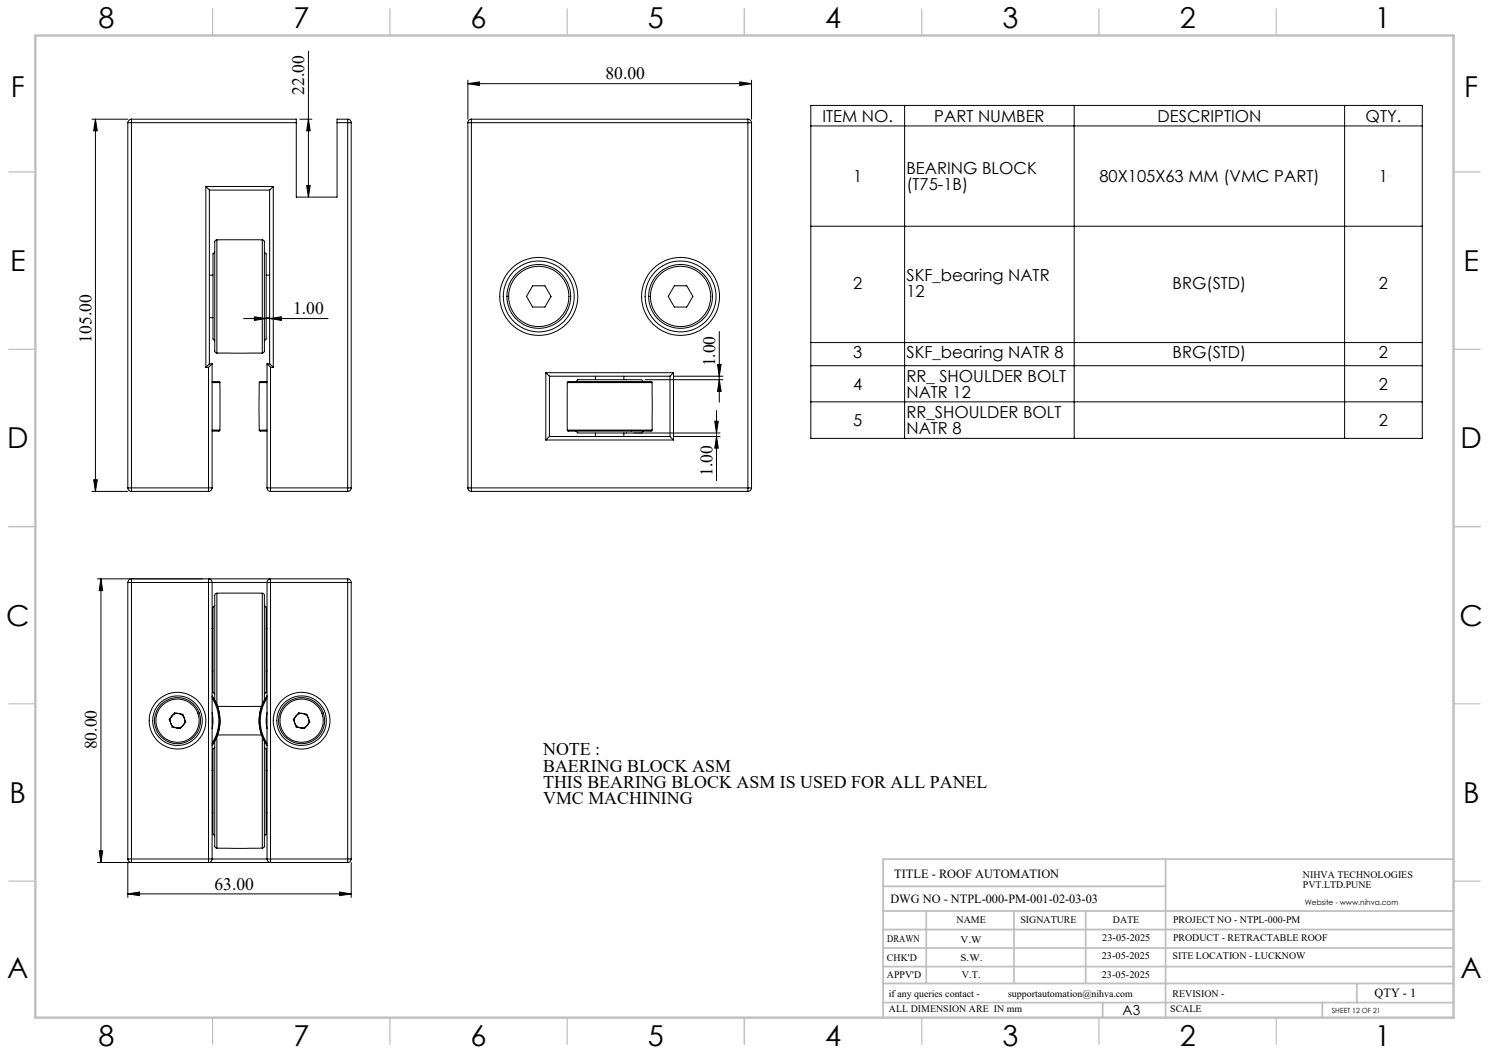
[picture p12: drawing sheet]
<svg xmlns="http://www.w3.org/2000/svg" width="420mm" height="297mm" viewBox="0 0 420 297" stroke-linecap="round" stroke-linejoin="round" font-family="sans-serif">
<g fill="none" stroke="#000" stroke-width=".28">
<path d="M87 14.4v41.2M25.9 33.6h10.2M26.9 33.6v105M26.9 33.6l.5 3.3h-1zM36.1 34.6h1M36.1 34.6v103M37.1 33.6v1M37.1 33.6h46.5v1M37.1 33.6a1.02 1.02 0 0 0-1 1M37.1 34.6v103M37.1 34.6h46.5M83.6 34.6v21h11.5v-21"/>
<path d="M84.6 33.6h3.4M87 33.6l.5 3.3h-1zM95.1 34.6h3M98.1 34.6h1M98.1 33.6v1M98.1 33.6a.96 .96 0 0 1 1 1M98.1 33.6h-3v1M98.1 34.6v103M99.1 34.6v103M132 23.6l3.3-.5v1zM132 22.6v11M132 23.6h80"/>
<path d="M132 34.6h1M132 34.6v103M133 33.6v1M133 33.6a.96 .96 0 0 0-1 1M133 34.6h78M133 33.6h78M133 34.6v103M208.7 23.1l3.3 .5-3.3 .5zM211 34.6h1M211 33.6v1M211 33.6a1.02 1.02 0 0 1 1 1M211 34.6v103"/>
<path d="M212 22.6v11M212 34.6v103M228.7 29.7h172.5v93.9h-172.5zM228.7 35.5h172.5M255.2 29.7v93.9M303 29.7v93.9M379.3 29.7v93.9M58.1 52.6l1 1M58.1 52.6v51M58.1 52.6h19M59.1 53.6v49M59.1 53.6h17"/>
<path d="M76.1 53.6v49M77.1 52.6l-1 1M77.1 52.6v51M86.5 52.3h1l-.5 3.3zM59.1 77.6h1M60.6 71.1l-.5 .5v24l.5 .5M61.2 67.7h12.8M61.2 67.7l-.4 .1-.2 .4v30.9l.2 .4 .4 .1M61.2 67.7v31.9M74 67.7l.5 .2 .1 .4v30.7l-.2 .4-.4 .2M74 67.7v31.9M74.6 71.1l.5 .5v24l-.5 .5"/>
<path d="M75.1 77.6h1M228.7 63.8h172.5M59.1 89.6h1M61.2 99.6h12.8M68.7 89.8h23.8M71.8 89.4l3.3 .4-3.3 .6zM75.1 89.6h1M76.1 89.8l3.3-.4v1zM143 83.6h.5M150.2 80.6h3.5l1.7 3-1.7 3h-3.5l-1.7-3zM183 83.6h.5M190.2 80.6h3.5l1.7 3-1.7 3h-3.5l-1.7-3z"/>
<path d="M202.9 93.5v19.9M228.7 96.6h172.5M58.1 103.6h.7M58.8 103.6v34M59.1 102.6l-1 1M59.1 102.6h.7M59.8 107.6h2l.2 .3M59.8 102.6l-1 1M59.8 107.9h2.2M59.8 102.6v35M62 107.9v13.4M73.1 107.9v13.4"/>
<path d="M73.1 107.9h2.2M75.3 107.6h-2l-.2 .3M75.3 102.6l1 1M75.3 102.6v35M75.3 102.6h.8M76.1 102.6l1 1M76.3 103.6v34M76.3 103.6h.8M154 105.1l1 1M154 105.1h36M154 105.1v19M155 106.1h34"/>
<path d="M155 106.1v17M160 107.9v13.4M160 107.9l.2-.3h23.5l.2 .3M160 107.9h23.9M162.5 107.6l.5-.5h18l.5 .5M168 106.1v1M176 106.1v1M182 107.1h21.9M183.9 107.9v13.4M189 106.1v17M190 106.1h13.9M190 105.1l-1 1"/>
<path d="M190 105.1v19M201.6 118.8h1l-.5 3.3zM202.1 115.8v19.8M202.4 102.8h1l-.5 3.3zM202.9 107.1l.5 3.3h-1zM228.7 103.1h172.5M228.7 113.3h172.5M25.9 138.6h10.2M26.4 135.3h1l-.5 3.3zM36.1 137.6h1M36.1 137.6a1.02 1.02 0 0 0 1 1M37.1 137.6v1"/>
<path d="M37.1 137.6h21.7M37.1 138.6h21.7M58.8 137.6h1M58.8 137.6v1M59.8 137.6a1.02 1.02 0 0 1-1 1M59.8 121.3h2.2M62 121.3l-.2 .3h-2M73.1 121.3l.2 .3h2M73.1 121.3h2.2M75.3 137.6h1M75.3 137.6a.96 .96 0 0 0 1 1M76.3 137.6v1"/>
<path d="M76.3 137.6h21.8M76.3 138.6h21.8M98.1 137.6h1M98.1 137.6v1M99.1 137.6a.96 .96 0 0 1-1 1M132 137.6a.96 .96 0 0 0 1 1M132 137.6h1M133 137.6v1M133 137.6h78M133 138.6h78M154 124.1h36M155 123.1l-1 1"/>
<path d="M155 123.1h34M160 121.3l.2 .3h23.5l.2-.3M160 121.3h23.9M162.5 121.6l.5 .5h18l.5-.5M168 122.1v1M176 122.1v1M178.8 122.1h24.3M189 123.1l1 1M190 123.1h13.1M202.1 123.1l.5 3.3h-1zM211 137.6h1M211 137.6v1"/>
<path d="M212 137.6a1.02 1.02 0 0 1-1 1M27.5 163.3h70.6M28.5 163.3v80M28.5 163.3l.5 3.3h-1zM36.1 164.3h1M36.1 164.3a.9 .9 0 0 1 1-1v1M36.1 164.3v78M37.1 164.3v78M37.1 164.3h21.7M58.8 164.3h1M58.8 164.3v-.2a.48 .48 0 0 1 .2-.8l.7 .4 .1 .6M58.8 164.3v78"/>
<path d="M59.8 164.3v78M59.8 177.3h.3M59.8 164.3h15.5M60.6 170.8l-.5 .5v24l.5 .5M61.2 167.3h12.8M61.2 167.3l-.4 .1-.2 .4v29.6M61.2 167.3v31.4M74 167.3l.5 .3 .1 .3v29.5M74 167.3v31.4M74.6 170.8l.5 .5v24l-.5 .5M75.1 177.3h.2M75.3 164.3h1"/>
<path d="M75.3 164.3a.89 .89 0 0 1 1-1v1M75.3 164.3v78M76.3 164.3v78M76.3 164.3h21.8M98.1 164.3h1M98.1 163.3v1M98.1 163.3a1.02 1.02 0 0 1 1 1M98.1 164.3v78M99.1 164.3v78M59.8 196.3a12.1 12.1 0 0 1 0 14M59.8 196.4a12 12 0 0 1 0 13.8M59.8 196.9a11.6 11.6 0 0 1 0 12.8"/>
<path d="M59.8 189.3h.3M61.4 199.2h12.4M75.1 189.3h.2M75.3 196.3a11.9 11.9 0 0 0 0 14M75.3 196.4a12 12 0 0 0 0 13.8M75.3 196.9a11.7 11.7 0 0 0 0 12.8M49.2 201l2.4 .5 .8 2.2-1.5 1.8-2.4-.4-.8-2.2zM59.8 201l.3 2.6-.3 1.9M59.8 217.3h.3M60.6 209.1v29.7l.6 .4M60.6 210.8l-.5 .5v24l.5 .5M61.2 207.9v31.3"/>
<path d="M61.4 207.3h12.4M74 207.9v31.3M74.6 209.1v29.5l-.1 .4-.5 .2M74.6 210.8l.5 .5v24l-.5 .5M75.1 217.3h.2M75.3 201l-.1 .4a10 10 0 0 0 .1 4.1M84.2 201l2.4 .5 .8 2.2-1.5 1.8-2.4-.4-.8-2.2zM28 240h1l-.5 3.3zM59.8 229.3h.3M61.2 239.2h12.8M75.1 229.3h.2M27.5 243.3h70.6"/>
<path d="M36.1 242.3a.9 .9 0 0 0 1 .9v-.9M36.1 242.3h1M36.1 252.1l3.3-.5v1zM36.1 243.3v9.8M36.1 252.1h63M37.1 242.3h21.7M58.8 242.3v.2a.48 .48 0 0 0 .2 .7l.5-.2 .3-.7M58.8 242.3h1M59.8 242.3h15.5M75.3 242.3a.89 .89 0 0 0 1 .9v-.9M75.3 242.3h1M76.3 242.3h21.8"/>
<path d="M95.8 251.6l3.3 .5-3.3 .5zM98.1 242.3v1M98.1 242.3h1M99.1 242.3a.96 .96 0 0 1-1 1M99.1 243.3v9.8"/>
<circle cx="152" cy="83.6" r="10"/>
<circle cx="152" cy="83.6" r="11"/>
<circle cx="152" cy="83.6" r="8.5"/>
<circle cx="152" cy="83.6" r="9"/>
<circle cx="192" cy="83.6" r="9"/>
<circle cx="192" cy="83.6" r="10"/>
<circle cx="192" cy="83.6" r="11"/>
<circle cx="192" cy="83.6" r="8.5"/>
<circle cx="50.1" cy="203.3" r="6.5"/>
<circle cx="50.1" cy="203.3" r="8"/>
<circle cx="50.1" cy="203.3" r="2.04"/>
<circle cx="50.1" cy="203.3" r="6.1"/>
<circle cx="50.1" cy="203.3" r="7"/>
<circle cx="85.1" cy="203.3" r="8"/>
<circle cx="85.1" cy="203.3" r="2.04"/>
<circle cx="85.1" cy="203.3" r="6.1"/>
<circle cx="85.1" cy="203.3" r="7"/>
<circle cx="85.1" cy="203.3" r="6.5"/>
</g>
<g fill="none" stroke="#c0c0c0" stroke-width=".35">
<path d="M60 2.5v7.5M110 2.5v7.5M160 2.5v7.5M210 2.5v7.5M260 2.5v7.5M310 2.5v7.5M360 2.5v7.5M2.5 48.5h7.5M410 48.5h7.5M2.5 98.5h7.5M410 98.5h7.5M2.5 148.5h7.5"/>
<path d="M410 148.5h7.5M2.5 198.5h7.5M410 198.5h7.5M2.5 248.5h7.5M410 248.5h7.5M60 287v7.5M110 287v7.5M160 287v7.5M210 287v7.5M260 287v7.5M310 287v7.5M360 287v7.5"/>
</g>
<g fill="none" stroke="#c0c0c0" stroke-width=".5">
<path d="M249.1 257h160.9M249.1 250h79.7M261.3 257v20.4M286 257v20.4M306.2 257v20.4M328.8 242.3v44.7M410 242.3h-160.9v44.7M249.1 272.6h160.9M249.1 267.4h160.9M249.1 262.2h160.9M249.1 277.4h160.9M382.7 277.4v5.4"/>
<path d="M249.1 282.8h160.9M311 282.8v4.2M373 282.8v4.2"/>
</g>
<path d="M10 10h400v277h-400z" fill="none" stroke="#c0c0c0" stroke-width=".7"/>
<g fill="#000">
<path d="M26.9 33.6l.5 3.3h-1zM26.4 135.3h1l-.5 3.3zM87 33.6l.5 3.3h-1zM86.5 52.3h1l-.5 3.3z"/>
<path d="M71.8 89.4l3.3 .4-3.3 .6zM76.1 89.8l3.3-.4v1zM132 23.6l3.3-.5v1zM208.7 23.1l3.3 .5-3.3 .5zM36.1 252.1l3.3-.5v1zM95.8 251.6l3.3 .5-3.3 .5z"/>
<path d="M202.9 107.1l.5 3.3h-1zM202.4 102.8h1l-.5 3.3z"/>
<path d="M201.6 118.8h1l-.5 3.3zM202.1 123.1l.5 3.3h-1zM28.5 163.3l.5 3.3h-1zM28 240h1l-.5 3.3z"/>
</g>
<g font-size="8.1">
<text x="27.8" y="8">8</text>
<text x="82.8" y="8">7</text>
<text x="132.8" y="8">6</text>
<text x="182.8" y="8">5</text>
<text x="232.8" y="8">4</text>
<text x="282.8" y="8">3</text>
<text x="332.8" y="8">2</text>
<text x="387.8" y="8">1</text>
<text x="3" y="27.2">F</text>
<text x="413" y="27.2">F</text>
<text x="2.8" y="76.5">E</text>
<text x="412.8" y="76.5">E</text>
<text x="2" y="126.5">D</text>
<text x="412" y="126.5">D</text>
<text x="1.7" y="176.5">C</text>
<text x="411.7" y="176.5">C</text>
<text x="2.7" y="226.5">B</text>
<text x="412.7" y="226.5">B</text>
<text x="2" y="275.7">A</text>
<text x="412" y="275.7">A</text>
<text x="27.8" y="295">8</text>
<text x="82.8" y="295">7</text>
<text x="132.8" y="295">6</text>
<text x="182.8" y="295">5</text>
<text x="232.8" y="295">4</text>
<text x="282.8" y="295">3</text>
<text x="332.8" y="295">2</text>
<text x="387.8" y="295">1</text>
</g>
<g font-size="5">
<text x="153.2" y="213.1">NOTE :</text>
<text x="153.2" y="217.7">BAERING BLOCK ASM</text>
<text x="153.2" y="222.3">THIS BEARING BLOCK ASM IS USED FOR ALL PANEL</text>
<text x="153.2" y="226.8">VMC MACHINING</text>
</g>
<g font-size="4.9">
<text x="170.8" y="22.4">80.00</text>
<text x="85.8" y="26.8" transform="rotate(-90 85.8 26.8)">22.00</text>
<text x="82.7" y="88.7">1.00</text>
<text x="25.8" y="96.6" transform="rotate(-90 25.8 96.6)">105.00</text>
<text x="201.7" y="103.4" transform="rotate(-90 201.7 103.4)">1.00</text>
<text x="201" y="134.3" transform="rotate(-90 201 134.3)">1.00</text>
<text x="27.3" y="211.4" transform="rotate(-90 27.3 211.4)">80.00</text>
<text x="60.5" y="250.9">63.00</text>
</g>
<g font-size="4.7">
<text x="232" y="34.3">ITEM NO.</text>
<text x="263.5" y="34.3">PART NUMBER</text>
<text x="326.5" y="34.3">DESCRIPTION</text>
<text x="385.2" y="34.3">QTY.</text>
<text x="240.7" y="51.3">1</text>
<text x="255.7" y="49.1">BEARING BLOCK</text>
<text x="255.7" y="53.6">(T75-1B)</text>
<text x="310.1" y="51.3">80X105X63 MM (VMC PART)</text>
<text x="389" y="51.3">1</text>
<text x="240.7" y="81.4">2</text>
<text x="255.7" y="79.2">SKF_bearing NATR</text>
<text x="255.7" y="83.7">12</text>
<text x="330.8" y="81.4">BRG(STD)</text>
<text x="389" y="81.4">2</text>
<text x="240.7" y="101.1">3</text>
<text x="255.7" y="101.1">SKF_bearing NATR 8</text>
<text x="330.8" y="101.1">BRG(STD)</text>
<text x="389" y="101.1">2</text>
<text x="255.7" y="107.6">RR_ SHOULDER BOLT</text>
<text x="240.7" y="109.9">4</text>
<text x="255.7" y="112.2">NATR 12</text>
<text x="389" y="109.9">2</text>
<text x="255.7" y="117.9">RR_SHOULDER BOLT</text>
<text x="240.7" y="120.1">5</text>
<text x="255.7" y="122.4">NATR 8</text>
<text x="389" y="120.1">2</text>
</g>
<text font-size="3.9" x="316.7" y="286.4">A3</text>
<g font-size="3.5">
<text x="252.2" y="247.6">TITLE - ROOF AUTOMATION</text>
<text x="251.2" y="254.7">DWG NO - NTPL-000-PM-001-02-03-03</text>
<text x="387.7" y="281.1">QTY - 1</text>
</g>
<g font-size="2.8">
<text x="367.5" y="247.6">NIHVA TECHNOLOGIES</text>
<text x="367.5" y="250.5">PVT.LTD.PUNE</text>
<text x="269.8" y="260.3">NAME</text>
<text x="287.8" y="260.3">SIGNATURE</text>
<text x="313.9" y="260.4">DATE</text>
<text x="330.9" y="260.4">PROJECT NO - NTPL-000-PM</text>
<text x="250.3" y="265.6">DRAWN</text>
<text x="270.9" y="266.1">V.W</text>
<text x="310.9" y="265.5">23-05-2025</text>
<text x="330.9" y="265.5">PRODUCT - RETRACTABLE ROOF</text>
<text x="250.2" y="271.1">CHK'D</text>
<text x="250.2" y="275.8">APPV'D</text>
<text x="270.9" y="271.1">S.W.</text>
<text x="271.3" y="275.8">V.T.</text>
<text x="310.8" y="270.6">23-05-2025</text>
<text x="310.8" y="275.8">23-05-2025</text>
<text x="330.7" y="270.6">SITE LOCATION - LUCKNOW</text>
<text x="250.7" y="281.1">if any queries contact -</text>
<text x="284.3" y="281.1">supportautomation@nihva.com</text>
<text x="330.7" y="281.1">REVISION -</text>
<text x="250.7" y="285.6">ALL DIMENSION ARE IN mm</text>
<text x="330.1" y="285.6">SCALE</text>
</g>
<text font-size="2.1" x="368.1" y="255.1">Website - www.nihva.com</text>
<text font-size="2" x="375.7" y="285.6">SHEET 12 OF 21</text>
</svg>
